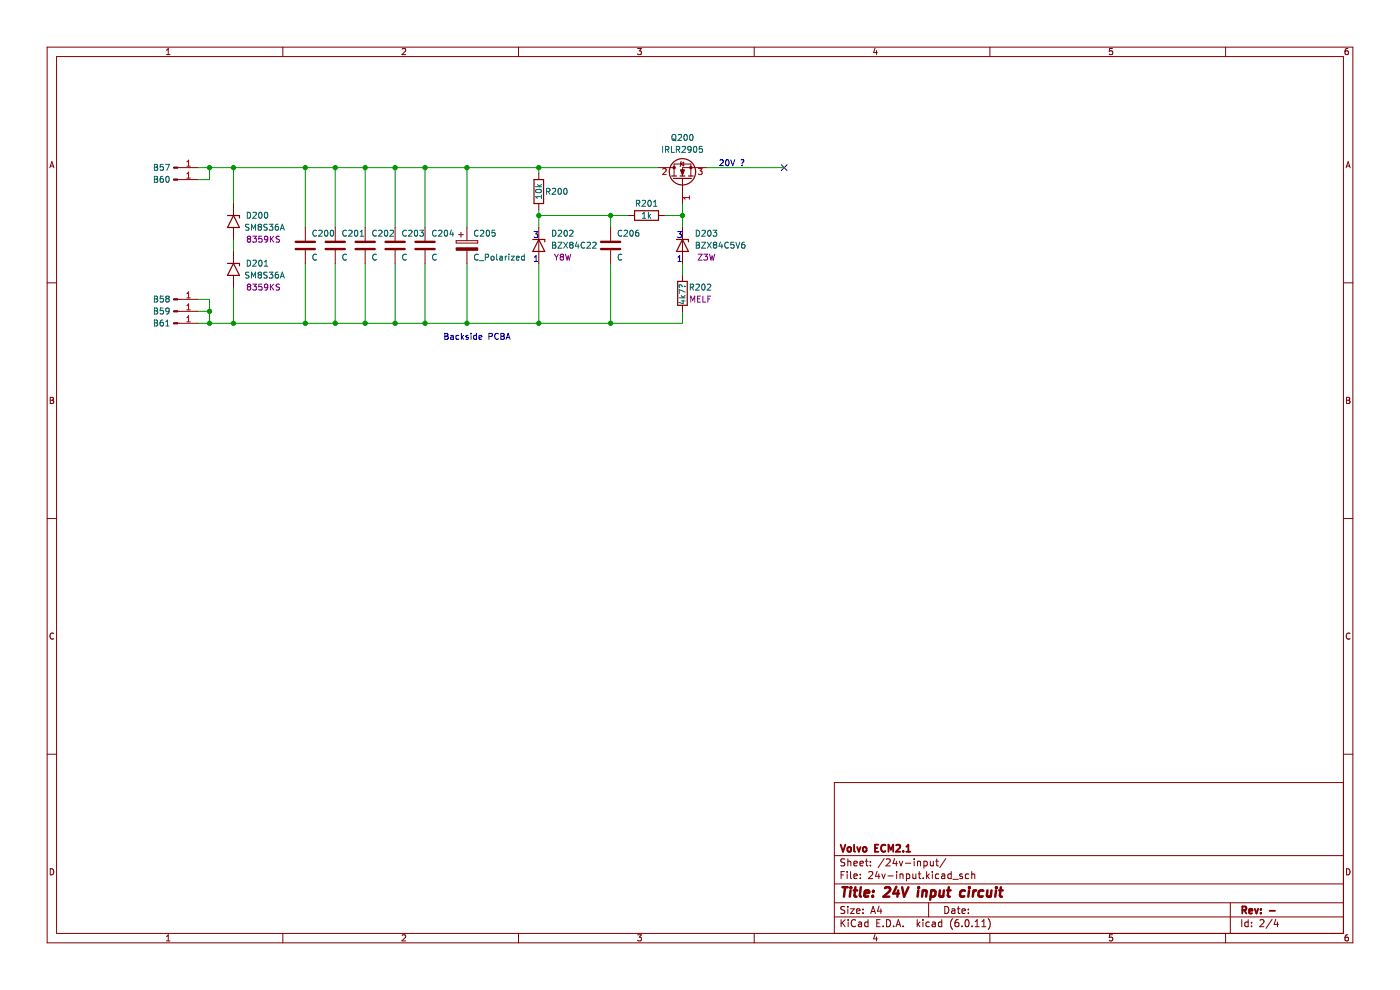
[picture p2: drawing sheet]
(kicad_sch (version 20211123) (generator eeschema)

 (paper "A4")

 (title_block
  (title "24V input circuit")
  (rev "-")
  (company "Volvo ECM2.1"))

 (lib_symbols
  (symbol "Connector:Conn_01x01_Male" (pin_names (offset 1.016) hide) (in_bom yes) (on_board yes)
   (property "Reference" "J" (id 0) (at 0 2.54 0) (effects (font (size 1.27 1.27))))
   (property "Value" "Conn_01x01_Male" (id 1) (at 0 -2.54 0) (effects (font (size 1.27 1.27))))
   (property "Footprint" "" (id 2) (at 0 0 0) (effects (font (size 1.27 1.27)) hide))
   (property "Datasheet" "~" (id 3) (at 0 0 0) (effects (font (size 1.27 1.27)) hide))
   (symbol "Conn_01x01_Male_1_1"
    (polyline (pts (xy 1.27 0) (xy 0.8636 0)) (stroke (width 0.1524) (type default) (color 0 0 0 0)) (fill (type none)))
    (rectangle (start 0.8636 0.127) (end 0 -0.127) (stroke (width 0.1524) (type default) (color 0 0 0 0)) (fill (type outline)))
    (pin passive line (at 5.08 0 180) (length 3.81) (name "Pin_1" (effects (font (size 1.27 1.27)))) (number "1" (effects (font (size 1.27 1.27)))))))
  (symbol "Device:C" (pin_numbers hide) (pin_names (offset 0.254)) (in_bom yes) (on_board yes)
   (property "Reference" "C" (id 0) (at 0.635 2.54 0) (effects (font (size 1.27 1.27)) (justify left)))
   (property "Value" "C" (id 1) (at 0.635 -2.54 0) (effects (font (size 1.27 1.27)) (justify left)))
   (property "Footprint" "" (id 2) (at 0.9652 -3.81 0) (effects (font (size 1.27 1.27)) hide))
   (property "Datasheet" "~" (id 3) (at 0 0 0) (effects (font (size 1.27 1.27)) hide))
   (symbol "C_0_1"
    (polyline (pts (xy -2.032 -0.762) (xy 2.032 -0.762)) (stroke (width 0.508) (type default) (color 0 0 0 0)) (fill (type none)))
    (polyline (pts (xy -2.032 0.762) (xy 2.032 0.762)) (stroke (width 0.508) (type default) (color 0 0 0 0)) (fill (type none))))
   (symbol "C_1_1"
    (pin passive line (at 0 3.81 270) (length 2.794) (name "~" (effects (font (size 1.27 1.27)))) (number "1" (effects (font (size 1.27 1.27)))))
    (pin passive line (at 0 -3.81 90) (length 2.794) (name "~" (effects (font (size 1.27 1.27)))) (number "2" (effects (font (size 1.27 1.27)))))))
  (symbol "Device:C_Polarized" (pin_numbers hide) (pin_names (offset 0.254)) (in_bom yes) (on_board yes)
   (property "Reference" "C" (id 0) (at 0.635 2.54 0) (effects (font (size 1.27 1.27)) (justify left)))
   (property "Value" "C_Polarized" (id 1) (at 0.635 -2.54 0) (effects (font (size 1.27 1.27)) (justify left)))
   (property "Footprint" "" (id 2) (at 0.9652 -3.81 0) (effects (font (size 1.27 1.27)) hide))
   (property "Datasheet" "~" (id 3) (at 0 0 0) (effects (font (size 1.27 1.27)) hide))
   (symbol "C_Polarized_0_1"
    (rectangle (start -2.286 0.508) (end 2.286 1.016) (stroke (width 0) (type default) (color 0 0 0 0)) (fill (type none)))
    (polyline (pts (xy -1.778 2.286) (xy -0.762 2.286)) (stroke (width 0) (type default) (color 0 0 0 0)) (fill (type none)))
    (polyline (pts (xy -1.27 2.794) (xy -1.27 1.778)) (stroke (width 0) (type default) (color 0 0 0 0)) (fill (type none)))
    (rectangle (start 2.286 -0.508) (end -2.286 -1.016) (stroke (width 0) (type default) (color 0 0 0 0)) (fill (type outline))))
   (symbol "C_Polarized_1_1"
    (pin passive line (at 0 3.81 270) (length 2.794) (name "~" (effects (font (size 1.27 1.27)))) (number "1" (effects (font (size 1.27 1.27)))))
    (pin passive line (at 0 -3.81 90) (length 2.794) (name "~" (effects (font (size 1.27 1.27)))) (number "2" (effects (font (size 1.27 1.27)))))))
  (symbol "Device:Q_NMOS_GDS" (pin_names (offset 0) hide) (in_bom yes) (on_board yes)
   (property "Reference" "Q" (id 0) (at 5.08 1.27 0) (effects (font (size 1.27 1.27)) (justify left)))
   (property "Value" "Q_NMOS_GDS" (id 1) (at 5.08 -1.27 0) (effects (font (size 1.27 1.27)) (justify left)))
   (property "Footprint" "" (id 2) (at 5.08 2.54 0) (effects (font (size 1.27 1.27)) hide))
   (property "Datasheet" "~" (id 3) (at 0 0 0) (effects (font (size 1.27 1.27)) hide))
   (symbol "Q_NMOS_GDS_0_1"
    (polyline (pts (xy 0.254 0) (xy -2.54 0)) (stroke (width 0) (type default) (color 0 0 0 0)) (fill (type none)))
    (polyline (pts (xy 0.254 1.905) (xy 0.254 -1.905)) (stroke (width 0.254) (type default) (color 0 0 0 0)) (fill (type none)))
    (polyline (pts (xy 0.762 -1.27) (xy 0.762 -2.286)) (stroke (width 0.254) (type default) (color 0 0 0 0)) (fill (type none)))
    (polyline (pts (xy 0.762 0.508) (xy 0.762 -0.508)) (stroke (width 0.254) (type default) (color 0 0 0 0)) (fill (type none)))
    (polyline (pts (xy 0.762 2.286) (xy 0.762 1.27)) (stroke (width 0.254) (type default) (color 0 0 0 0)) (fill (type none)))
    (polyline (pts (xy 2.54 2.54) (xy 2.54 1.778)) (stroke (width 0) (type default) (color 0 0 0 0)) (fill (type none)))
    (polyline (pts (xy 2.54 -2.54) (xy 2.54 0) (xy 0.762 0)) (stroke (width 0) (type default) (color 0 0 0 0)) (fill (type none)))
    (polyline (pts (xy 0.762 -1.778) (xy 3.302 -1.778) (xy 3.302 1.778) (xy 0.762 1.778)) (stroke (width 0) (type default) (color 0 0 0 0)) (fill (type none)))
    (polyline (pts (xy 1.016 0) (xy 2.032 0.381) (xy 2.032 -0.381) (xy 1.016 0)) (stroke (width 0) (type default) (color 0 0 0 0)) (fill (type outline)))
    (polyline (pts (xy 2.794 0.508) (xy 2.921 0.381) (xy 3.683 0.381) (xy 3.81 0.254)) (stroke (width 0) (type default) (color 0 0 0 0)) (fill (type none)))
    (polyline (pts (xy 3.302 0.381) (xy 2.921 -0.254) (xy 3.683 -0.254) (xy 3.302 0.381)) (stroke (width 0) (type default) (color 0 0 0 0)) (fill (type none)))
    (circle (center 1.651 0) (radius 2.794) (stroke (width 0.254) (type default) (color 0 0 0 0)) (fill (type none)))
    (circle (center 2.54 -1.778) (radius 0.254) (stroke (width 0) (type default) (color 0 0 0 0)) (fill (type outline)))
    (circle (center 2.54 1.778) (radius 0.254) (stroke (width 0) (type default) (color 0 0 0 0)) (fill (type outline))))
   (symbol "Q_NMOS_GDS_1_1"
    (pin input line (at -5.08 0 0) (length 2.54) (name "G" (effects (font (size 1.27 1.27)))) (number "1" (effects (font (size 1.27 1.27)))))
    (pin passive line (at 2.54 5.08 270) (length 2.54) (name "D" (effects (font (size 1.27 1.27)))) (number "2" (effects (font (size 1.27 1.27)))))
    (pin passive line (at 2.54 -5.08 90) (length 2.54) (name "S" (effects (font (size 1.27 1.27)))) (number "3" (effects (font (size 1.27 1.27)))))))
  (symbol "Device:R" (pin_numbers hide) (pin_names (offset 0)) (in_bom yes) (on_board yes)
   (property "Reference" "R" (id 0) (at 2.032 0 90) (effects (font (size 1.27 1.27))))
   (property "Value" "R" (id 1) (at 0 0 90) (effects (font (size 1.27 1.27))))
   (property "Footprint" "" (id 2) (at -1.778 0 90) (effects (font (size 1.27 1.27)) hide))
   (property "Datasheet" "~" (id 3) (at 0 0 0) (effects (font (size 1.27 1.27)) hide))
   (symbol "R_0_1"
    (rectangle (start -1.016 -2.54) (end 1.016 2.54) (stroke (width 0.254) (type default) (color 0 0 0 0)) (fill (type none))))
   (symbol "R_1_1"
    (pin passive line (at 0 3.81 270) (length 1.27) (name "~" (effects (font (size 1.27 1.27)))) (number "1" (effects (font (size 1.27 1.27)))))
    (pin passive line (at 0 -3.81 90) (length 1.27) (name "~" (effects (font (size 1.27 1.27)))) (number "2" (effects (font (size 1.27 1.27)))))))
  (symbol "Diode:1.5KExxA" (pin_numbers hide) (pin_names (offset 1.016) hide) (in_bom yes) (on_board yes)
   (property "Reference" "D" (id 0) (at 0 2.54 0) (effects (font (size 1.27 1.27))))
   (property "Value" "1.5KExxA" (id 1) (at 0 -2.54 0) (effects (font (size 1.27 1.27))))
   (property "Footprint" "Diode_THT:D_DO-201AE_P15.24mm_Horizontal" (id 2) (at 0 -5.08 0) (effects (font (size 1.27 1.27)) hide))
   (property "Datasheet" "https://www.vishay.com/docs/88301/15ke.pdf" (id 3) (at -1.27 0 0) (effects (font (size 1.27 1.27)) hide))
   (symbol "1.5KExxA_0_1"
    (polyline (pts (xy -0.762 1.27) (xy -1.27 1.27) (xy -1.27 -1.27)) (stroke (width 0.254) (type default) (color 0 0 0 0)) (fill (type none)))
    (polyline (pts (xy 1.27 1.27) (xy 1.27 -1.27) (xy -1.27 0) (xy 1.27 1.27)) (stroke (width 0.254) (type default) (color 0 0 0 0)) (fill (type none))))
   (symbol "1.5KExxA_1_1"
    (pin passive line (at -3.81 0 0) (length 2.54) (name "A1" (effects (font (size 1.27 1.27)))) (number "1" (effects (font (size 1.27 1.27)))))
    (pin passive line (at 3.81 0 180) (length 2.54) (name "A2" (effects (font (size 1.27 1.27)))) (number "2" (effects (font (size 1.27 1.27)))))))
  (symbol "Diode:BZX84Cxx" (pin_numbers hide) (pin_names hide) (in_bom yes) (on_board yes)
   (property "Reference" "D" (id 0) (at 0 3.81 0) (effects (font (size 1.27 1.27))))
   (property "Value" "BZX84Cxx" (id 1) (at 0 -3.81 0) (effects (font (size 1.27 1.27))))
   (property "Footprint" "Package_TO_SOT_SMD:SOT-23" (id 2) (at 0 0 0) (effects (font (size 1.27 1.27)) hide))
   (property "Datasheet" "https://diotec.com/tl_files/diotec/files/pdf/datasheets/bzx84c2v4.pdf" (id 3) (at 0 0 0) (effects (font (size 1.27 1.27)) hide))
   (symbol "BZX84Cxx_0_1"
    (polyline (pts (xy 1.27 0) (xy -1.27 0)) (stroke (width 0) (type default) (color 0 0 0 0)) (fill (type none)))
    (polyline (pts (xy -1.27 -1.27) (xy -1.27 1.27) (xy -0.762 1.27)) (stroke (width 0.254) (type default) (color 0 0 0 0)) (fill (type none)))
    (polyline (pts (xy 1.27 -1.27) (xy 1.27 1.27) (xy -1.27 0) (xy 1.27 -1.27)) (stroke (width 0.254) (type default) (color 0 0 0 0)) (fill (type none))))
   (symbol "BZX84Cxx_1_1"
    (pin passive line (at 3.81 0 180) (length 2.54) (name "A" (effects (font (size 1.27 1.27)))) (number "1" (effects (font (size 1.27 1.27)))))
    (pin no_connect line (at 1.27 0 180) (length 2.54) hide (name "NC" (effects (font (size 1.27 1.27)))) (number "2" (effects (font (size 1.27 1.27)))))
    (pin passive line (at -3.81 0 0) (length 2.54) (name "K" (effects (font (size 1.27 1.27)))) (number "3" (effects (font (size 1.27 1.27))))))))

 (junction (at 49.53 68.58) (diameter 0) (color 0 0 0 0))
 (junction (at 77.47 35.56) (diameter 0) (color 0 0 0 0))
 (junction (at 44.45 66.04) (diameter 0) (color 0 0 0 0))
 (junction (at 129.54 68.58) (diameter 0) (color 0 0 0 0))
 (junction (at 83.82 68.58) (diameter 0) (color 0 0 0 0))
 (junction (at 114.3 35.56) (diameter 0) (color 0 0 0 0))
 (junction (at 77.47 68.58) (diameter 0) (color 0 0 0 0))
 (junction (at 71.12 68.58) (diameter 0) (color 0 0 0 0))
 (junction (at 99.06 68.58) (diameter 0) (color 0 0 0 0))
 (junction (at 64.77 35.56) (diameter 0) (color 0 0 0 0))
 (junction (at 71.12 35.56) (diameter 0) (color 0 0 0 0))
 (junction (at 44.45 35.56) (diameter 0) (color 0 0 0 0))
 (junction (at 114.3 45.72) (diameter 0) (color 0 0 0 0))
 (junction (at 144.78 45.72) (diameter 0) (color 0 0 0 0))
 (junction (at 114.3 68.58) (diameter 0) (color 0 0 0 0))
 (junction (at 129.54 45.72) (diameter 0) (color 0 0 0 0))
 (junction (at 44.45 68.58) (diameter 0) (color 0 0 0 0))
 (junction (at 90.17 35.56) (diameter 0) (color 0 0 0 0))
 (junction (at 83.82 35.56) (diameter 0) (color 0 0 0 0))
 (junction (at 99.06 35.56) (diameter 0) (color 0 0 0 0))
 (junction (at 90.17 68.58) (diameter 0) (color 0 0 0 0))
 (junction (at 49.53 35.56) (diameter 0) (color 0 0 0 0))
 (junction (at 64.77 68.58) (diameter 0) (color 0 0 0 0))

 (no_connect (at 166.37 35.56))

 (wire (pts (xy 129.54 55.88) (xy 129.54 68.58)) (stroke (width 0) (type default) (color 0 0 0 0)))
 (wire (pts (xy 90.17 35.56) (xy 99.06 35.56)) (stroke (width 0) (type default) (color 0 0 0 0)))
 (wire (pts (xy 144.78 45.72) (xy 144.78 48.26)) (stroke (width 0) (type default) (color 0 0 0 0)))
 (wire (pts (xy 49.53 35.56) (xy 49.53 43.18)) (stroke (width 0) (type default) (color 0 0 0 0)))
 (wire (pts (xy 77.47 35.56) (xy 77.47 48.26)) (stroke (width 0) (type default) (color 0 0 0 0)))
 (wire (pts (xy 144.78 45.72) (xy 144.78 43.18)) (stroke (width 0) (type default) (color 0 0 0 0)))
 (wire (pts (xy 114.3 35.56) (xy 114.3 36.83)) (stroke (width 0) (type default) (color 0 0 0 0)))
 (wire (pts (xy 114.3 68.58) (xy 129.54 68.58)) (stroke (width 0) (type default) (color 0 0 0 0)))
 (wire (pts (xy 83.82 68.58) (xy 90.17 68.58)) (stroke (width 0) (type default) (color 0 0 0 0)))
 (wire (pts (xy 90.17 55.88) (xy 90.17 68.58)) (stroke (width 0) (type default) (color 0 0 0 0)))
 (wire (pts (xy 99.06 55.88) (xy 99.06 68.58)) (stroke (width 0) (type default) (color 0 0 0 0)))
 (wire (pts (xy 44.45 38.1) (xy 44.45 35.56)) (stroke (width 0) (type default) (color 0 0 0 0)))
 (wire (pts (xy 149.86 35.56) (xy 166.37 35.56)) (stroke (width 0) (type default) (color 0 0 0 0)))
 (wire (pts (xy 64.77 35.56) (xy 64.77 48.26)) (stroke (width 0) (type default) (color 0 0 0 0)))
 (wire (pts (xy 44.45 35.56) (xy 49.53 35.56)) (stroke (width 0) (type default) (color 0 0 0 0)))
 (wire (pts (xy 129.54 45.72) (xy 133.35 45.72)) (stroke (width 0) (type default) (color 0 0 0 0)))
 (wire (pts (xy 41.91 38.1) (xy 44.45 38.1)) (stroke (width 0) (type default) (color 0 0 0 0)))
 (wire (pts (xy 71.12 35.56) (xy 71.12 48.26)) (stroke (width 0) (type default) (color 0 0 0 0)))
 (wire (pts (xy 99.06 35.56) (xy 114.3 35.56)) (stroke (width 0) (type default) (color 0 0 0 0)))
 (wire (pts (xy 71.12 35.56) (xy 77.47 35.56)) (stroke (width 0) (type default) (color 0 0 0 0)))
 (wire (pts (xy 64.77 55.88) (xy 64.77 68.58)) (stroke (width 0) (type default) (color 0 0 0 0)))
 (wire (pts (xy 64.77 68.58) (xy 71.12 68.58)) (stroke (width 0) (type default) (color 0 0 0 0)))
 (wire (pts (xy 44.45 63.5) (xy 44.45 66.04)) (stroke (width 0) (type default) (color 0 0 0 0)))
 (wire (pts (xy 144.78 68.58) (xy 129.54 68.58)) (stroke (width 0) (type default) (color 0 0 0 0)))
 (wire (pts (xy 90.17 35.56) (xy 90.17 48.26)) (stroke (width 0) (type default) (color 0 0 0 0)))
 (wire (pts (xy 129.54 45.72) (xy 129.54 48.26)) (stroke (width 0) (type default) (color 0 0 0 0)))
 (wire (pts (xy 44.45 66.04) (xy 44.45 68.58)) (stroke (width 0) (type default) (color 0 0 0 0)))
 (wire (pts (xy 144.78 66.04) (xy 144.78 68.58)) (stroke (width 0) (type default) (color 0 0 0 0)))
 (wire (pts (xy 41.91 63.5) (xy 44.45 63.5)) (stroke (width 0) (type default) (color 0 0 0 0)))
 (wire (pts (xy 71.12 68.58) (xy 77.47 68.58)) (stroke (width 0) (type default) (color 0 0 0 0)))
 (wire (pts (xy 99.06 68.58) (xy 114.3 68.58)) (stroke (width 0) (type default) (color 0 0 0 0)))
 (wire (pts (xy 64.77 35.56) (xy 71.12 35.56)) (stroke (width 0) (type default) (color 0 0 0 0)))
 (wire (pts (xy 41.91 68.58) (xy 44.45 68.58)) (stroke (width 0) (type default) (color 0 0 0 0)))
 (wire (pts (xy 41.91 66.04) (xy 44.45 66.04)) (stroke (width 0) (type default) (color 0 0 0 0)))
 (wire (pts (xy 83.82 35.56) (xy 83.82 48.26)) (stroke (width 0) (type default) (color 0 0 0 0)))
 (wire (pts (xy 83.82 35.56) (xy 90.17 35.56)) (stroke (width 0) (type default) (color 0 0 0 0)))
 (wire (pts (xy 114.3 45.72) (xy 129.54 45.72)) (stroke (width 0) (type default) (color 0 0 0 0)))
 (wire (pts (xy 71.12 55.88) (xy 71.12 68.58)) (stroke (width 0) (type default) (color 0 0 0 0)))
 (wire (pts (xy 114.3 45.72) (xy 114.3 48.26)) (stroke (width 0) (type default) (color 0 0 0 0)))
 (wire (pts (xy 114.3 35.56) (xy 139.7 35.56)) (stroke (width 0) (type default) (color 0 0 0 0)))
 (wire (pts (xy 114.3 55.88) (xy 114.3 68.58)) (stroke (width 0) (type default) (color 0 0 0 0)))
 (wire (pts (xy 49.53 60.96) (xy 49.53 68.58)) (stroke (width 0) (type default) (color 0 0 0 0)))
 (wire (pts (xy 49.53 35.56) (xy 64.77 35.56)) (stroke (width 0) (type default) (color 0 0 0 0)))
 (wire (pts (xy 90.17 68.58) (xy 99.06 68.58)) (stroke (width 0) (type default) (color 0 0 0 0)))
 (wire (pts (xy 44.45 68.58) (xy 49.53 68.58)) (stroke (width 0) (type default) (color 0 0 0 0)))
 (wire (pts (xy 77.47 68.58) (xy 83.82 68.58)) (stroke (width 0) (type default) (color 0 0 0 0)))
 (wire (pts (xy 64.77 68.58) (xy 49.53 68.58)) (stroke (width 0) (type default) (color 0 0 0 0)))
 (wire (pts (xy 77.47 35.56) (xy 83.82 35.56)) (stroke (width 0) (type default) (color 0 0 0 0)))
 (wire (pts (xy 49.53 50.8) (xy 49.53 53.34)) (stroke (width 0) (type default) (color 0 0 0 0)))
 (wire (pts (xy 114.3 44.45) (xy 114.3 45.72)) (stroke (width 0) (type default) (color 0 0 0 0)))
 (wire (pts (xy 144.78 55.88) (xy 144.78 58.42)) (stroke (width 0) (type default) (color 0 0 0 0)))
 (wire (pts (xy 77.47 55.88) (xy 77.47 68.58)) (stroke (width 0) (type default) (color 0 0 0 0)))
 (wire (pts (xy 140.97 45.72) (xy 144.78 45.72)) (stroke (width 0) (type default) (color 0 0 0 0)))
 (wire (pts (xy 41.91 35.56) (xy 44.45 35.56)) (stroke (width 0) (type default) (color 0 0 0 0)))
 (wire (pts (xy 83.82 55.88) (xy 83.82 68.58)) (stroke (width 0) (type default) (color 0 0 0 0)))
 (wire (pts (xy 99.06 35.56) (xy 99.06 48.26)) (stroke (width 0) (type default) (color 0 0 0 0)))

 (text "20V ?" (at 152.4 35.56 0) (effects (font (size 1.27 1.27)) (justify left bottom)))
 (text "1" (at 143.51 55.88 0) (effects (font (size 1.27 1.27)) (justify left bottom)))
 (text "Backside PCBA" (at 93.98 72.39 0) (effects (font (size 1.27 1.27)) (justify left bottom)))
 (text "3" (at 143.51 50.8 0) (effects (font (size 1.27 1.27)) (justify left bottom)))
 (text "3" (at 113.03 50.8 0) (effects (font (size 1.27 1.27)) (justify left bottom)))
 (text "1" (at 113.03 55.88 0) (effects (font (size 1.27 1.27)) (justify left bottom)))

 (symbol (lib_id "Device:R") (at 114.3 40.64 0) (unit 1) (in_bom yes) (on_board yes)
  (property "Reference" "R200" (id 0) (at 115.57 40.64 0) (effects (font (size 1.27 1.27)) (justify left)))
  (property "Value" "10k" (id 1) (at 114.3 42.418 90) (effects (font (size 1.27 1.27)) (justify left)))
  (property "Footprint" "Resistor_SMD:R_0603_1608Metric" (id 2) (at 111.76 40.64 90) (effects (font (size 1.27 1.27)) hide))
  (property "Datasheet" "~" (id 3) (at 114.3 40.64 0) (effects (font (size 1.27 1.27)) hide)) (pin "1") (pin "2"))

 (symbol (lib_id "Connector:Conn_01x01_Male") (at 36.83 68.58 0) (unit 1) (in_bom yes) (on_board yes)
  (property "Reference" "B61" (id 0) (at 34.29 68.58 0))
  (property "Value" "Conn_01x01_Male" (id 1) (at 37.465 66.04 0) (effects (font (size 1.27 1.27)) hide))
  (property "Footprint" "Connector_Pin:Pin_D1.4mm_L8.5mm_W2.8mm_FlatFork" (id 2) (at 36.83 68.58 0) (effects (font (size 1.27 1.27)) hide))
  (property "Datasheet" "~" (id 3) (at 36.83 68.58 0) (effects (font (size 1.27 1.27)) hide)) (pin "1"))

 (symbol (lib_id "Device:C") (at 71.12 52.07 0) (unit 1) (in_bom yes) (on_board yes)
  (property "Reference" "C201" (id 0) (at 72.39 49.53 0) (effects (font (size 1.27 1.27)) (justify left)))
  (property "Value" "C" (id 1) (at 72.39 54.61 0) (effects (font (size 1.27 1.27)) (justify left)))
  (property "Footprint" "Capacitor_SMD:C_1210_3225Metric" (id 2) (at 72.0852 55.88 0) (effects (font (size 1.27 1.27)) hide))
  (property "Datasheet" "~" (id 3) (at 71.12 52.07 0) (effects (font (size 1.27 1.27)) hide)) (pin "1") (pin "2"))

 (symbol (lib_id "Diode:1.5KExxA") (at 49.53 57.15 270) (unit 1) (in_bom yes) (on_board yes)
  (property "Reference" "D201" (id 0) (at 52.07 55.8799 90) (effects (font (size 1.27 1.27)) (justify left)))
  (property "Value" " SM8S36A" (id 1) (at 50.8 58.42 90) (effects (font (size 1.27 1.27)) (justify left)))
  (property "Footprint" "Diode_THT:D_DO-201AE_P15.24mm_Horizontal" (id 2) (at 44.45 57.15 0) (effects (font (size 1.27 1.27)) hide))
  (property "Datasheet" "https://www.vishay.com/docs/88301/15ke.pdf" (id 3) (at 49.53 55.88 0) (effects (font (size 1.27 1.27)) hide))
  (property "Marking" "8359KS" (id 4) (at 55.88 60.96 90)) (pin "1") (pin "2"))

 (symbol (lib_id "Connector:Conn_01x01_Male") (at 36.83 66.04 0) (unit 1) (in_bom yes) (on_board yes)
  (property "Reference" "B59" (id 0) (at 34.29 66.04 0))
  (property "Value" "Conn_01x01_Male" (id 1) (at 37.465 63.5 0) (effects (font (size 1.27 1.27)) hide))
  (property "Footprint" "Connector_Pin:Pin_D1.4mm_L8.5mm_W2.8mm_FlatFork" (id 2) (at 36.83 66.04 0) (effects (font (size 1.27 1.27)) hide))
  (property "Datasheet" "~" (id 3) (at 36.83 66.04 0) (effects (font (size 1.27 1.27)) hide)) (pin "1"))

 (symbol (lib_id "Diode:BZX84Cxx") (at 144.78 52.07 270) (unit 1) (in_bom yes) (on_board yes)
  (property "Reference" "D203" (id 0) (at 147.32 49.53 90) (effects (font (size 1.27 1.27)) (justify left)))
  (property "Value" "BZX84C5V6" (id 1) (at 147.32 52.07 90) (effects (font (size 1.27 1.27)) (justify left)))
  (property "Footprint" "Package_TO_SOT_SMD:SOT-23" (id 2) (at 144.78 52.07 0) (effects (font (size 1.27 1.27)) hide))
  (property "Datasheet" "https://diotec.com/tl_files/diotec/files/pdf/datasheets/bzx84c2v4.pdf" (id 3) (at 144.78 52.07 0) (effects (font (size 1.27 1.27)) hide))
  (property "Marking" "Z3W" (id 4) (at 149.86 54.61 90)) (pin "1") (pin "2") (pin "3"))

 (symbol (lib_id "Diode:1.5KExxA") (at 49.53 46.99 270) (unit 1) (in_bom yes) (on_board yes)
  (property "Reference" "D200" (id 0) (at 52.07 45.7199 90) (effects (font (size 1.27 1.27)) (justify left)))
  (property "Value" " SM8S36A" (id 1) (at 50.8 48.26 90) (effects (font (size 1.27 1.27)) (justify left)))
  (property "Footprint" "Diode_THT:D_DO-201AE_P15.24mm_Horizontal" (id 2) (at 44.45 46.99 0) (effects (font (size 1.27 1.27)) hide))
  (property "Datasheet" "https://www.vishay.com/docs/88301/15ke.pdf" (id 3) (at 49.53 45.72 0) (effects (font (size 1.27 1.27)) hide))
  (property "Marking" "8359KS" (id 4) (at 55.88 50.8 90)) (pin "1") (pin "2"))

 (symbol (lib_id "Device:C") (at 129.54 52.07 0) (unit 1) (in_bom yes) (on_board yes)
  (property "Reference" "C206" (id 0) (at 130.81 49.53 0) (effects (font (size 1.27 1.27)) (justify left)))
  (property "Value" "C" (id 1) (at 130.81 54.61 0) (effects (font (size 1.27 1.27)) (justify left)))
  (property "Footprint" "Capacitor_SMD:C_0603_1608Metric" (id 2) (at 130.5052 55.88 0) (effects (font (size 1.27 1.27)) hide))
  (property "Datasheet" "~" (id 3) (at 129.54 52.07 0) (effects (font (size 1.27 1.27)) hide)) (pin "1") (pin "2"))

 (symbol (lib_id "Connector:Conn_01x01_Male") (at 36.83 35.56 0) (unit 1) (in_bom yes) (on_board yes)
  (property "Reference" "B57" (id 0) (at 34.29 35.56 0))
  (property "Value" "Conn_01x01_Male" (id 1) (at 37.465 33.02 0) (effects (font (size 1.27 1.27)) hide))
  (property "Footprint" "Connector_Pin:Pin_D1.4mm_L8.5mm_W2.8mm_FlatFork" (id 2) (at 36.83 35.56 0) (effects (font (size 1.27 1.27)) hide))
  (property "Datasheet" "~" (id 3) (at 36.83 35.56 0) (effects (font (size 1.27 1.27)) hide)) (pin "1"))

 (symbol (lib_id "Device:C") (at 64.77 52.07 0) (unit 1) (in_bom yes) (on_board yes)
  (property "Reference" "C200" (id 0) (at 66.04 49.53 0) (effects (font (size 1.27 1.27)) (justify left)))
  (property "Value" "C" (id 1) (at 66.04 54.61 0) (effects (font (size 1.27 1.27)) (justify left)))
  (property "Footprint" "Capacitor_SMD:C_1210_3225Metric" (id 2) (at 65.7352 55.88 0) (effects (font (size 1.27 1.27)) hide))
  (property "Datasheet" "~" (id 3) (at 64.77 52.07 0) (effects (font (size 1.27 1.27)) hide)) (pin "1") (pin "2"))

 (symbol (lib_id "Diode:BZX84Cxx") (at 114.3 52.07 270) (unit 1) (in_bom yes) (on_board yes)
  (property "Reference" "D202" (id 0) (at 116.84 49.53 90) (effects (font (size 1.27 1.27)) (justify left)))
  (property "Value" "BZX84C22" (id 1) (at 116.84 52.07 90) (effects (font (size 1.27 1.27)) (justify left)))
  (property "Footprint" "Package_TO_SOT_SMD:SOT-23" (id 2) (at 114.3 52.07 0) (effects (font (size 1.27 1.27)) hide))
  (property "Datasheet" "https://diotec.com/tl_files/diotec/files/pdf/datasheets/bzx84c2v4.pdf" (id 3) (at 114.3 52.07 0) (effects (font (size 1.27 1.27)) hide))
  (property "Marking" "Y8W" (id 4) (at 119.38 54.61 90)) (pin "1") (pin "2") (pin "3"))

 (symbol (lib_id "Device:R") (at 144.78 62.23 0) (unit 1) (in_bom yes) (on_board yes)
  (property "Reference" "R202" (id 0) (at 146.05 60.96 0) (effects (font (size 1.27 1.27)) (justify left)))
  (property "Value" "4k7?" (id 1) (at 144.78 64.77 90) (effects (font (size 1.27 1.27)) (justify left)))
  (property "Footprint" "Resistor_SMD:R_1206_3216Metric" (id 2) (at 143.002 62.23 90) (effects (font (size 1.27 1.27)) hide))
  (property "Datasheet" "~" (id 3) (at 144.78 62.23 0) (effects (font (size 1.27 1.27)) hide))
  (property "Marking" "MELF" (id 4) (at 148.59 63.5 0)) (pin "1") (pin "2"))

 (symbol (lib_id "Connector:Conn_01x01_Male") (at 36.83 63.5 0) (unit 1) (in_bom yes) (on_board yes)
  (property "Reference" "B58" (id 0) (at 34.29 63.5 0))
  (property "Value" "Conn_01x01_Male" (id 1) (at 37.465 60.96 0) (effects (font (size 1.27 1.27)) hide))
  (property "Footprint" "Connector_Pin:Pin_D1.4mm_L8.5mm_W2.8mm_FlatFork" (id 2) (at 36.83 63.5 0) (effects (font (size 1.27 1.27)) hide))
  (property "Datasheet" "~" (id 3) (at 36.83 63.5 0) (effects (font (size 1.27 1.27)) hide)) (pin "1"))

 (symbol (lib_id "Device:C") (at 77.47 52.07 0) (unit 1) (in_bom yes) (on_board yes)
  (property "Reference" "C202" (id 0) (at 78.74 49.53 0) (effects (font (size 1.27 1.27)) (justify left)))
  (property "Value" "C" (id 1) (at 78.74 54.61 0) (effects (font (size 1.27 1.27)) (justify left)))
  (property "Footprint" "Capacitor_SMD:C_1210_3225Metric" (id 2) (at 78.4352 55.88 0) (effects (font (size 1.27 1.27)) hide))
  (property "Datasheet" "~" (id 3) (at 77.47 52.07 0) (effects (font (size 1.27 1.27)) hide)) (pin "1") (pin "2"))

 (symbol (lib_id "Device:C") (at 83.82 52.07 0) (unit 1) (in_bom yes) (on_board yes)
  (property "Reference" "C203" (id 0) (at 85.09 49.53 0) (effects (font (size 1.27 1.27)) (justify left)))
  (property "Value" "C" (id 1) (at 85.09 54.61 0) (effects (font (size 1.27 1.27)) (justify left)))
  (property "Footprint" "Capacitor_SMD:C_1210_3225Metric" (id 2) (at 84.7852 55.88 0) (effects (font (size 1.27 1.27)) hide))
  (property "Datasheet" "~" (id 3) (at 83.82 52.07 0) (effects (font (size 1.27 1.27)) hide)) (pin "1") (pin "2"))

 (symbol (lib_id "Device:C_Polarized") (at 99.06 52.07 0) (unit 1) (in_bom yes) (on_board yes)
  (property "Reference" "C205" (id 0) (at 100.33 49.53 0) (effects (font (size 1.27 1.27)) (justify left)))
  (property "Value" "C_Polarized" (id 1) (at 100.33 54.61 0) (effects (font (size 1.27 1.27)) (justify left)))
  (property "Footprint" "Capacitor_THT:CP_Radial_D12.5mm_P7.50mm" (id 2) (at 100.0252 55.88 0) (effects (font (size 1.27 1.27)) hide))
  (property "Datasheet" "~" (id 3) (at 99.06 52.07 0) (effects (font (size 1.27 1.27)) hide)) (pin "1") (pin "2"))

 (symbol (lib_id "Device:Q_NMOS_GDS") (at 144.78 38.1 90) (unit 1) (in_bom yes) (on_board yes)
  (property "Reference" "Q200" (id 0) (at 144.78 29.21 90))
  (property "Value" "IRLR2905" (id 1) (at 144.78 31.75 90))
  (property "Footprint" "Package_TO_SOT_SMD:TO-252-2" (id 2) (at 142.24 33.02 0) (effects (font (size 1.27 1.27)) hide))
  (property "Datasheet" "~" (id 3) (at 144.78 38.1 0) (effects (font (size 1.27 1.27)) hide)) (pin "1") (pin "2") (pin "3"))

 (symbol (lib_id "Device:C") (at 90.17 52.07 0) (unit 1) (in_bom yes) (on_board yes)
  (property "Reference" "C204" (id 0) (at 91.44 49.53 0) (effects (font (size 1.27 1.27)) (justify left)))
  (property "Value" "C" (id 1) (at 91.44 54.61 0) (effects (font (size 1.27 1.27)) (justify left)))
  (property "Footprint" "Capacitor_SMD:C_1210_3225Metric" (id 2) (at 91.1352 55.88 0) (effects (font (size 1.27 1.27)) hide))
  (property "Datasheet" "~" (id 3) (at 90.17 52.07 0) (effects (font (size 1.27 1.27)) hide)) (pin "1") (pin "2"))

 (symbol (lib_id "Device:R") (at 137.16 45.72 90) (unit 1) (in_bom yes) (on_board yes)
  (property "Reference" "R201" (id 0) (at 137.16 43.18 90))
  (property "Value" "1k" (id 1) (at 137.16 45.72 90))
  (property "Footprint" "Resistor_SMD:R_0603_1608Metric" (id 2) (at 137.16 47.498 90) (effects (font (size 1.27 1.27)) hide))
  (property "Datasheet" "~" (id 3) (at 137.16 45.72 0) (effects (font (size 1.27 1.27)) hide)) (pin "1") (pin "2"))

 (symbol (lib_id "Connector:Conn_01x01_Male") (at 36.83 38.1 0) (unit 1) (in_bom yes) (on_board yes)
  (property "Reference" "B60" (id 0) (at 34.29 38.1 0))
  (property "Value" "Conn_01x01_Male" (id 1) (at 37.465 35.56 0) (effects (font (size 1.27 1.27)) hide))
  (property "Footprint" "Connector_Pin:Pin_D1.4mm_L8.5mm_W2.8mm_FlatFork" (id 2) (at 36.83 38.1 0) (effects (font (size 1.27 1.27)) hide))
  (property "Datasheet" "~" (id 3) (at 36.83 38.1 0) (effects (font (size 1.27 1.27)) hide)) (pin "1")))
